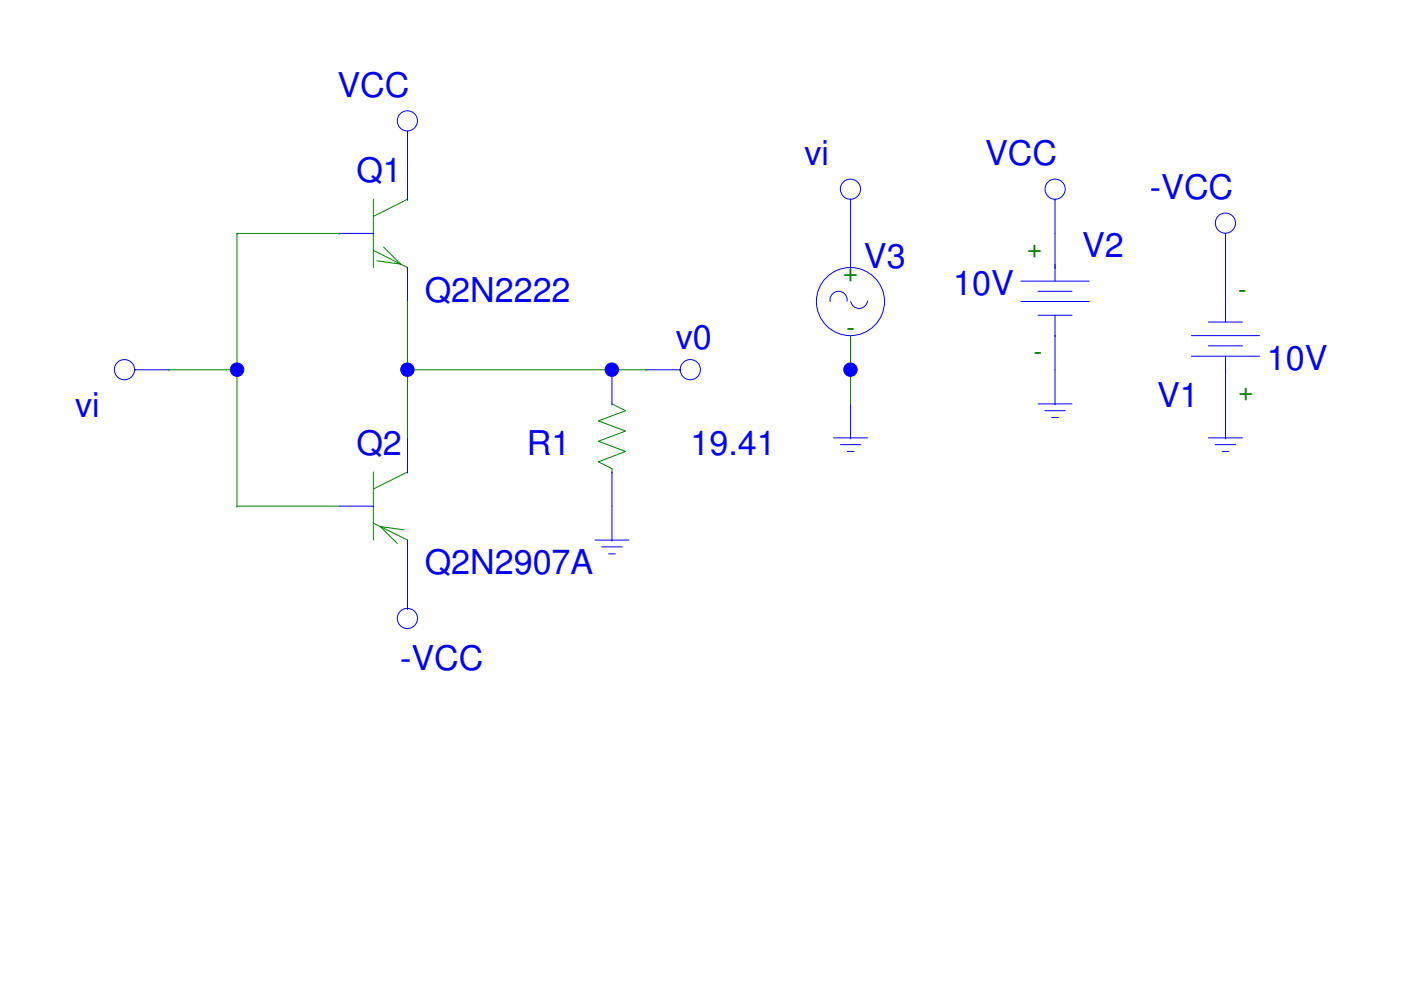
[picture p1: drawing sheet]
<svg xmlns="http://www.w3.org/2000/svg" width="297mm" height="210mm" viewBox="0 0 297 210" stroke-linecap="round" stroke-linejoin="round" font-family="sans-serif">
<path d="M79.2 42.2v14.5M79.2 53.1l7.2 3.6M81.3 52.4l3.7 3.6-5.1-.7M86.4 42.2l-7.2 3.7M129.7 85.6l2.9 1.5-5.7 2.1 5.7 2.2-5.7 2.2 5.7 2.1-5.7 2.2 2.8 1.5v.7M79.2 110.9l7.2 3.6M79.2 100.1v14.4M85.7 112.4l-5.1-.8 3.6 3.6M86.4 100.1l-7.2 3.6" fill="none" stroke="#008000" stroke-width=".21"/>
<g fill="none" stroke="#00f" stroke-width=".21">
<path d="M86.4 35.1v7.1M71.9 49.5h7.3M79.2 49.5h.1M86.4 42.2h.1M86.4 56.7h.1M86.4 56.7v7.2M180.3 56.7h.1M180.3 49.5v7.2M216.4 59.6h14.5M223.7 56.7h.1M223.7 49.5v10.1M259.8 56.7v11.6"/>
<path d="M129.7 78.4v7.2M179.6 63.8a1.81 1.81 0 0 0-1.9-2 1.81 1.81 0 0 0-1.7 2.1M180.3 71.2h.1M180.3 71.2v7.2M183.9 63.8a1.8 1.8 0 0 1-1.7 1.6 1.8 1.8 0 0 1-1.8-1.5M216.4 63.9h14.5M220.1 61.8h7.2M220.1 66.8h7.2M223.7 71.2h.1M223.7 66.8v18.8M252.6 71.2h14.4M252.6 75.5h14.4"/>
<path d="M256.2 73.3h7.2M256.2 68.3h7.2M259.8 78.4h.1M259.8 63.9h.1M259.8 75.5v17.3M86.4 92.8v7.3M129.7 85.6h.1M220.1 85.6h7.2M221.5 87.1h4.3M223 88.5h1.4M223.7 85.6h.1M256.2 92.8h7.2"/>
<path d="M257.6 94.3h4.4M259.1 95.7h1.5M259.8 92.8h.1M71.9 107.3h7.3M79.2 107.3h.1M86.4 100.1h.1M86.4 114.5h.1M86.4 114.5v7.3M129.7 100.1h.1M129.7 100.1v7.2"/>
<circle cx="223.7" cy="40.1" r="2.14"/>
<circle cx="180.3" cy="63.9" r="7.2"/>
</g>
<g fill="none" stroke="#00f" stroke-width=".21">
<path d="M223.7 42.2h.1M223.7 42.2v7.3"/>
<circle cx="259.8" cy="47.3" r="2.14"/>
</g>
<g fill="none" stroke="#00f" stroke-width=".21">
<path d="M259.8 49.5h.1M259.8 49.5v7.2"/>
<circle cx="86.4" cy="131.1" r="2.14"/>
</g>
<g fill="none" stroke="#00f" stroke-width=".21">
<path d="M86.4 129h.1M86.4 121.8v7.2"/>
<circle cx="86.4" cy="25.6" r="2.14"/>
</g>
<g fill="none" stroke="#00f" stroke-width=".21">
<path d="M86.4 27.8h.1M86.4 27.8v7.3"/>
<circle cx="146.4" cy="78.4" r="2.14"/>
</g>
<g fill="none" stroke="#00f" stroke-width=".21">
<path d="M137 78.4h7.2M144.2 78.4h.1M126.1 114.5h7.2M127.6 116h4.3M129 117.4h1.5M129.7 114.5h.1M129.7 107.3v7.2"/>
<circle cx="26.4" cy="78.4" r="2.14"/>
</g>
<g fill="none" stroke="#00f" stroke-width=".21">
<path d="M28.6 78.4h.1M28.6 78.4h7.2M176.7 92.8h7.2M178.2 94.3h4.3M179.6 95.7h1.5M180.3 92.8h.1M180.3 85.6v7.2"/>
<circle cx="180.3" cy="40.1" r="2.14"/>
</g>
<path d="M180.3 42.2h.1M180.3 42.2v7.3" fill="none" stroke="#00f" stroke-width=".21"/>
<g fill="none" stroke="#008000" stroke-width=".21">
<path d="M50.2 49.5h.1M50.2 49.5v57.8M50.2 49.5h21.7M71.9 49.5h.1M35.8 78.4h.1M35.8 78.4h14.4M50.2 78.4h.1M86.4 78.4h.1M86.4 63.9h.1M86.4 63.9v28.9M86.4 78.4h50.6M129.7 78.4h.1"/>
<path d="M137 78.4h.1M180.3 71.2h.1M180.3 78.4h.1M180.3 71.2v14.4M50.2 107.3h.1M50.2 107.3h21.7"/>
</g>
<circle cx="86.4" cy="78.4" r="1.43" fill="#00f"/>
<circle cx="86.4" cy="78.4" r="1.43" fill="none" stroke="#00f" stroke-width=".21"/>
<circle cx="129.7" cy="78.4" r="1.43" fill="#00f"/>
<circle cx="129.7" cy="78.4" r="1.43" fill="none" stroke="#00f" stroke-width=".21"/>
<circle cx="50.3" cy="78.4" r="1.43" fill="#00f"/>
<circle cx="50.3" cy="78.4" r="1.43" fill="none" stroke="#00f" stroke-width=".21"/>
<circle cx="180.3" cy="78.4" r="1.43" fill="#00f"/>
<circle cx="180.3" cy="78.4" r="1.43" fill="none" stroke="#00f" stroke-width=".21"/>
<g font-size="7.2" fill="#00f">
<text x="71.5" y="20.6">VCC</text>
<text x="170.6" y="35.1">vi</text>
<text x="208.9" y="35.1">VCC</text>
<text x="75.6" y="38.7">Q1</text>
<text x="243.8" y="42.3">-VCC</text>
<text x="183.2" y="56.7">V3</text>
<text x="229.4" y="54.6">V2</text>
<text x="90" y="64">Q2N2222</text>
<text x="202.1" y="62.5">10V</text>
<text x="143.3" y="74.1">v0</text>
<text x="268.6" y="78.4">10V</text>
<text x="15.9" y="88.5">vi</text>
<text x="245.3" y="86.4">V1</text>
<text x="75.6" y="96.5">Q2</text>
<text x="111.7" y="96.5">R1</text>
<text x="146.4" y="96.5">19.41</text>
<text x="90" y="121.8">Q2N2907A</text>
<text x="84.8" y="142">-VCC</text>
</g>
<g font-size="5.4" fill="#008000">
<text x="178.8" y="59.6">+</text>
<text x="217.8" y="54.6">+</text>
<text x="262.5" y="63.1">-</text>
<text x="179.4" y="71.2">-</text>
<text x="219.2" y="76.2">-</text>
<text x="262.6" y="84.8">+</text>
</g>
</svg>
